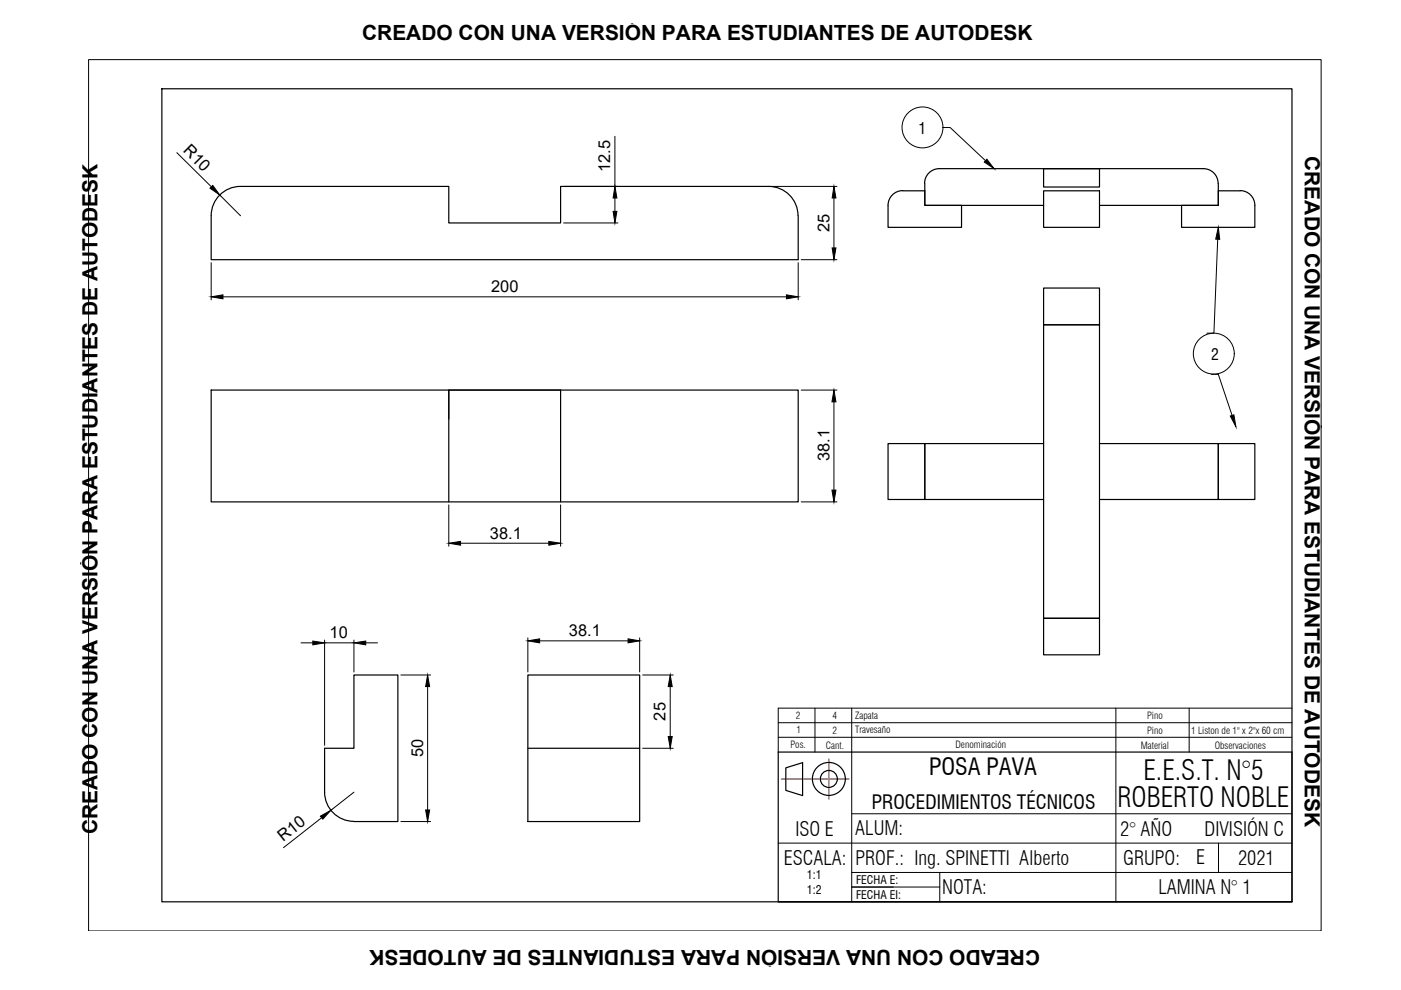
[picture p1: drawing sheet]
<svg xmlns="http://www.w3.org/2000/svg" width="297mm" height="210mm" viewBox="0 0 297 210" stroke-linecap="round" stroke-linejoin="round" font-family="sans-serif">
<!-- layer: Pieza -->
<g fill="none" stroke="#000" stroke-width=".25">
<path d="M196 38.9a3.1 3.1 0 0 1 3.1-3.1h22.2v3.9h11.8v-3.9h22.1a3.1 3.1 0 0 1 3.1 3.1M196.1 38.9v4.6h25.2M233.1 35.8h-11.8h11.8M258.3 38.9v4.6h-25.2M169.2 45.7a6.2 6.2 0 0 0-6.2-6.2h-44.1v7.8h-23.7v-7.8h-44.2a6.2 6.2 0 0 0-6.2 6.2v9.4h124.4v-9.4M191.4 40.4a3.1 3.1 0 0 0-3.1 3.1M191.4 40.5h4.7v3h7.8v4.7h-15.6v-4.7M221.3 40.5h11.8v7.7h-11.8zM262.9 40.4a3.1 3.1 0 0 1 3.2 3.1M263 40.5h-4.7v3h-7.8v4.7h15.6v-4.7M221.3 68.9h11.8v62.2h-11.8zM221.3 61.1h11.8v7.8h-11.8z"/>
<path d="M44.8 82.7h124.4v23.7h-124.4zM95.2 82.7v23.7M118.9 82.7v23.7M188.3 94.1h7.8v11.8h-7.8zM221.3 94.1h-25.2v11.8h25.2M233.1 94.1h25.2v11.8h-25.2M258.3 94.1h7.8v11.8h-7.8zM221.3 131.1h11.8v7.7h-11.8zM111.9 143.1h23.7v31.1h-23.7zM111.9 158.7h23.7M68.8 168v-9.3h6.2v-15.6h9.4v31.1h-9.4M68.8 167.9a6.2 6.2 0 0 0 6.2 6.2"/>
<path d="M166.6 162.8l3.6-1.1v7l-3.6-1.1z"/>
<circle cx="175.7" cy="165.1" r="3.5"/>
<circle cx="175.7" cy="165.1" r="1.8"/>
</g>
<!-- layer: Cotas -->
<g fill="none" stroke="#000" stroke-width=".21">
<path d="M37.5 32.4l7.3 7.2M119.5 39.5h11.5M130.4 28.9v10.6M163.6 39.5h13.8M200 27h1.5l7.4 7.1M44.8 55.7v7.9M46.6 41.3l4.4 4.4M119.5 47.3h11.5M130.4 42v2.8M169.2 55.7v7.9M169.9 55.1h7.5M176.8 42v10.6"/>
<path d="M258.2 50.7l-.8 19.9h-1.5M47.3 62.9h119.4M256.8 79.4h1.5l2.9 8.7M169.9 82.7h7.5M176.8 85.2v18.7M95.2 107v8.8M97.6 115.2h18.8M118.9 107v8.8M169.9 106.4h7.5M63.8 136.3h2.5M68.8 135.7v22.3M68.8 136.3h6.2"/>
<path d="M75 135.7v6.8M77.5 136.3h2.5M111.9 135.2v7.3M114.4 135.9h18.8M135.6 135.2v7.3M85 143.1h6.3M90.7 145.6v26.1M136.3 158.7h6.4M136.3 143.1h6.4M142.1 145.6v10.6M68.2 173.4l-8.1 6.3M75 168l-4.9 3.8"/>
<path d="M85 174.2h6.3"/>
<circle cx="195.6" cy="27" r="4.3"/>
<circle cx="257.4" cy="75" r="4.3"/>
</g>
<g fill="#000" stroke="#000" stroke-width=".21">
<path d="M44.5 39.9l.6-.6 1.5 2zM209.2 33.8l1.6 2-2.1-1.4zM130 44.8h.8l-.4 2.5zM130.4 39.5l.4 2.5h-.8zM176.4 52.6h.8l-.4 2.5zM176.8 39.5l.4 2.5h-.8zM258.3 48.2l.3 2.5h-.8zM44.8 62.9l2.5-.4v.9zM166.7 62.5l2.5 .4-2.5 .5zM176.8 82.7l.4 2.5h-.8zM260.8 88.2l.8-.2 .4 2.5zM95.2 115.2l2.4-.4v.8z"/>
<path d="M116.4 114.8l2.5 .4-2.5 .4zM176.4 103.9h.8l-.4 2.5zM66.3 135.9l2.5 .4-2.5 .4zM75 136.3l2.5-.4v.8zM111.9 135.9l2.5-.4v.8zM133.2 135.5l2.4 .4-2.4 .4zM90.7 143.1l.4 2.5h-.9zM141.7 156.2h.8l-.4 2.5zM142.1 143.1l.4 2.5h-.8zM67.9 173l2.2-1.2-1.7 1.9zM90.2 171.7h.9l-.4 2.5z"/>
</g>
<!-- layer: ROTULO-CONTORNO -->
<path d="M18.8 12.6h261.3v184.8h-261.3zM165 191.2h108.9" fill="none" stroke="#000" stroke-width=".21"/>
<!-- layer: RotuloMarco -->
<path d="M34.3 18.8h239.6v172.4h-239.6zM165 159.5h108.9v31.7h-108.9z" fill="none" stroke="#000" stroke-width=".25"/>
<!-- layer: Rotulo -->
<g fill="none" stroke="#000" stroke-width=".21">
<path d="M165 153.2h108.9M165 156.3h108.9M172.8 150.1v9.4M180.6 150.1v41.1M236.6 150.1v41.1M252.1 150.1v9.4M273.9 150.1h-108.9v9.4M165 178.8h108.9M180.6 172.5h93.3M258.3 178.8v6.2M180.6 185h93.3M180.6 188.1h18.6"/>
<path d="M199.2 185v6.2"/>
</g>
<!-- layer: Ejes -->
<path d="M165.6 165.2h14.4M175.8 160.9v8.6" fill="none" stroke="#f00" stroke-width=".21"/>
<!-- layer: 0 -->
<path d="M118.9 82.7h-23.7v6.1" fill="none" stroke="#000" stroke-width=".25"/>
<g font-size="5.8">
<text x="242.4" y="165.3">E.E.S.T. N°5</text>
<text x="236.9" y="171.2">ROBERTO NOBLE</text>
</g>
<text font-size="5" x="197" y="164.2">POSA PAVA</text>
<g font-size="4.4">
<text x="76.8" y="8.5">CREADO CON UNA VERSIÓN PARA ESTUDIANTES DE AUTODESK</text>
<text x="276.6" y="33.1" transform="rotate(90 276.6 33.1)">CREADO CON UNA VERSIÓN PARA ESTUDIANTES DE AUTODESK</text>
<text x="20.6" y="176.9" transform="rotate(-90 20.6 176.9)">CREADO CON UNA VERSIÓN PARA ESTUDIANTES DE AUTODESK</text>
<text x="220.5" y="201.5" transform="rotate(180 220.5 201.5)">CREADO CON UNA VERSIÓN PARA ESTUDIANTES DE AUTODESK</text>
</g>
<g font-size="4.2">
<text x="168.6" y="177.2">ISO E</text>
<text x="181.3" y="177.1">ALUM:</text>
<text x="237.5" y="177.2">2° AÑO</text>
<text x="255.4" y="177.2">DIVISIÓN C</text>
<text x="166.2" y="183.4">ESCALA:</text>
<text x="181.4" y="183.4">PROF.: Ing. SPINETTI Alberto</text>
<text x="238.2" y="183.4">GRUPO:</text>
<text x="253.6" y="183.3">E</text>
<text x="262.5" y="183.3">2021</text>
<text x="199.8" y="189.6">NOTA:</text>
<text x="245.6" y="189.5">LAMINA N° 1</text>
</g>
<text font-size="4.1" x="184.8" y="171.5">PROCEDIMIENTOS TÉCNICOS</text>
<g font-size="3.5">
<text x="38.7" y="32.1" transform="rotate(45 38.7 32.1)">R10</text>
<text x="129.4" y="36.5" transform="rotate(-90 129.4 36.5)">12.5</text>
<text x="175.8" y="49.2" transform="rotate(-90 175.8 49.2)">25</text>
<text x="104.1" y="62">200</text>
<text x="175.8" y="97.7" transform="rotate(-90 175.8 97.7)">38.1</text>
<text x="103.9" y="114.2">38.1</text>
<text x="69.9" y="135.3">10</text>
<text x="120.6" y="134.9">38.1</text>
<text x="141.1" y="152.8" transform="rotate(-90 141.1 152.8)">25</text>
<text x="89.7" y="160.6" transform="rotate(-90 89.7 160.6)">50</text>
<text x="60" y="178.5" transform="rotate(-38 60 178.5)">R10</text>
</g>
<g font-size="3.3">
<text x="194.8" y="28.3">1</text>
<text x="256.8" y="76.3">2</text>
</g>
<g font-size="2.5">
<text x="171.1" y="186.4">1:1</text>
<text x="171.1" y="189.6">1:2</text>
<text x="181.5" y="190.6">FECHA EI:</text>
<text x="181.5" y="187.4">FECHA E:</text>
</g>
<g font-size="2.1">
<text x="168.7" y="152.4">2</text>
<text x="168.9" y="155.5">1</text>
<text x="176.5" y="152.5">4</text>
<text x="176.5" y="155.6">2</text>
<text x="181.3" y="152.4">Zapata</text>
<text x="181.3" y="155.4">Travesaño</text>
<text x="243.2" y="155.6">Pino</text>
<text x="243.2" y="152.5">Pino</text>
<text x="252.5" y="155.6">1 Liston de 1&quot; x 2&quot;x 60 cm</text>
<text x="167.6" y="158.6">Pos.</text>
<text x="175.1" y="158.7">Cant.</text>
<text x="202.6" y="158.6">Denominación</text>
<text x="241.9" y="158.7">Material</text>
<text x="257.5" y="158.7">Observaciones</text>
</g>
</svg>
